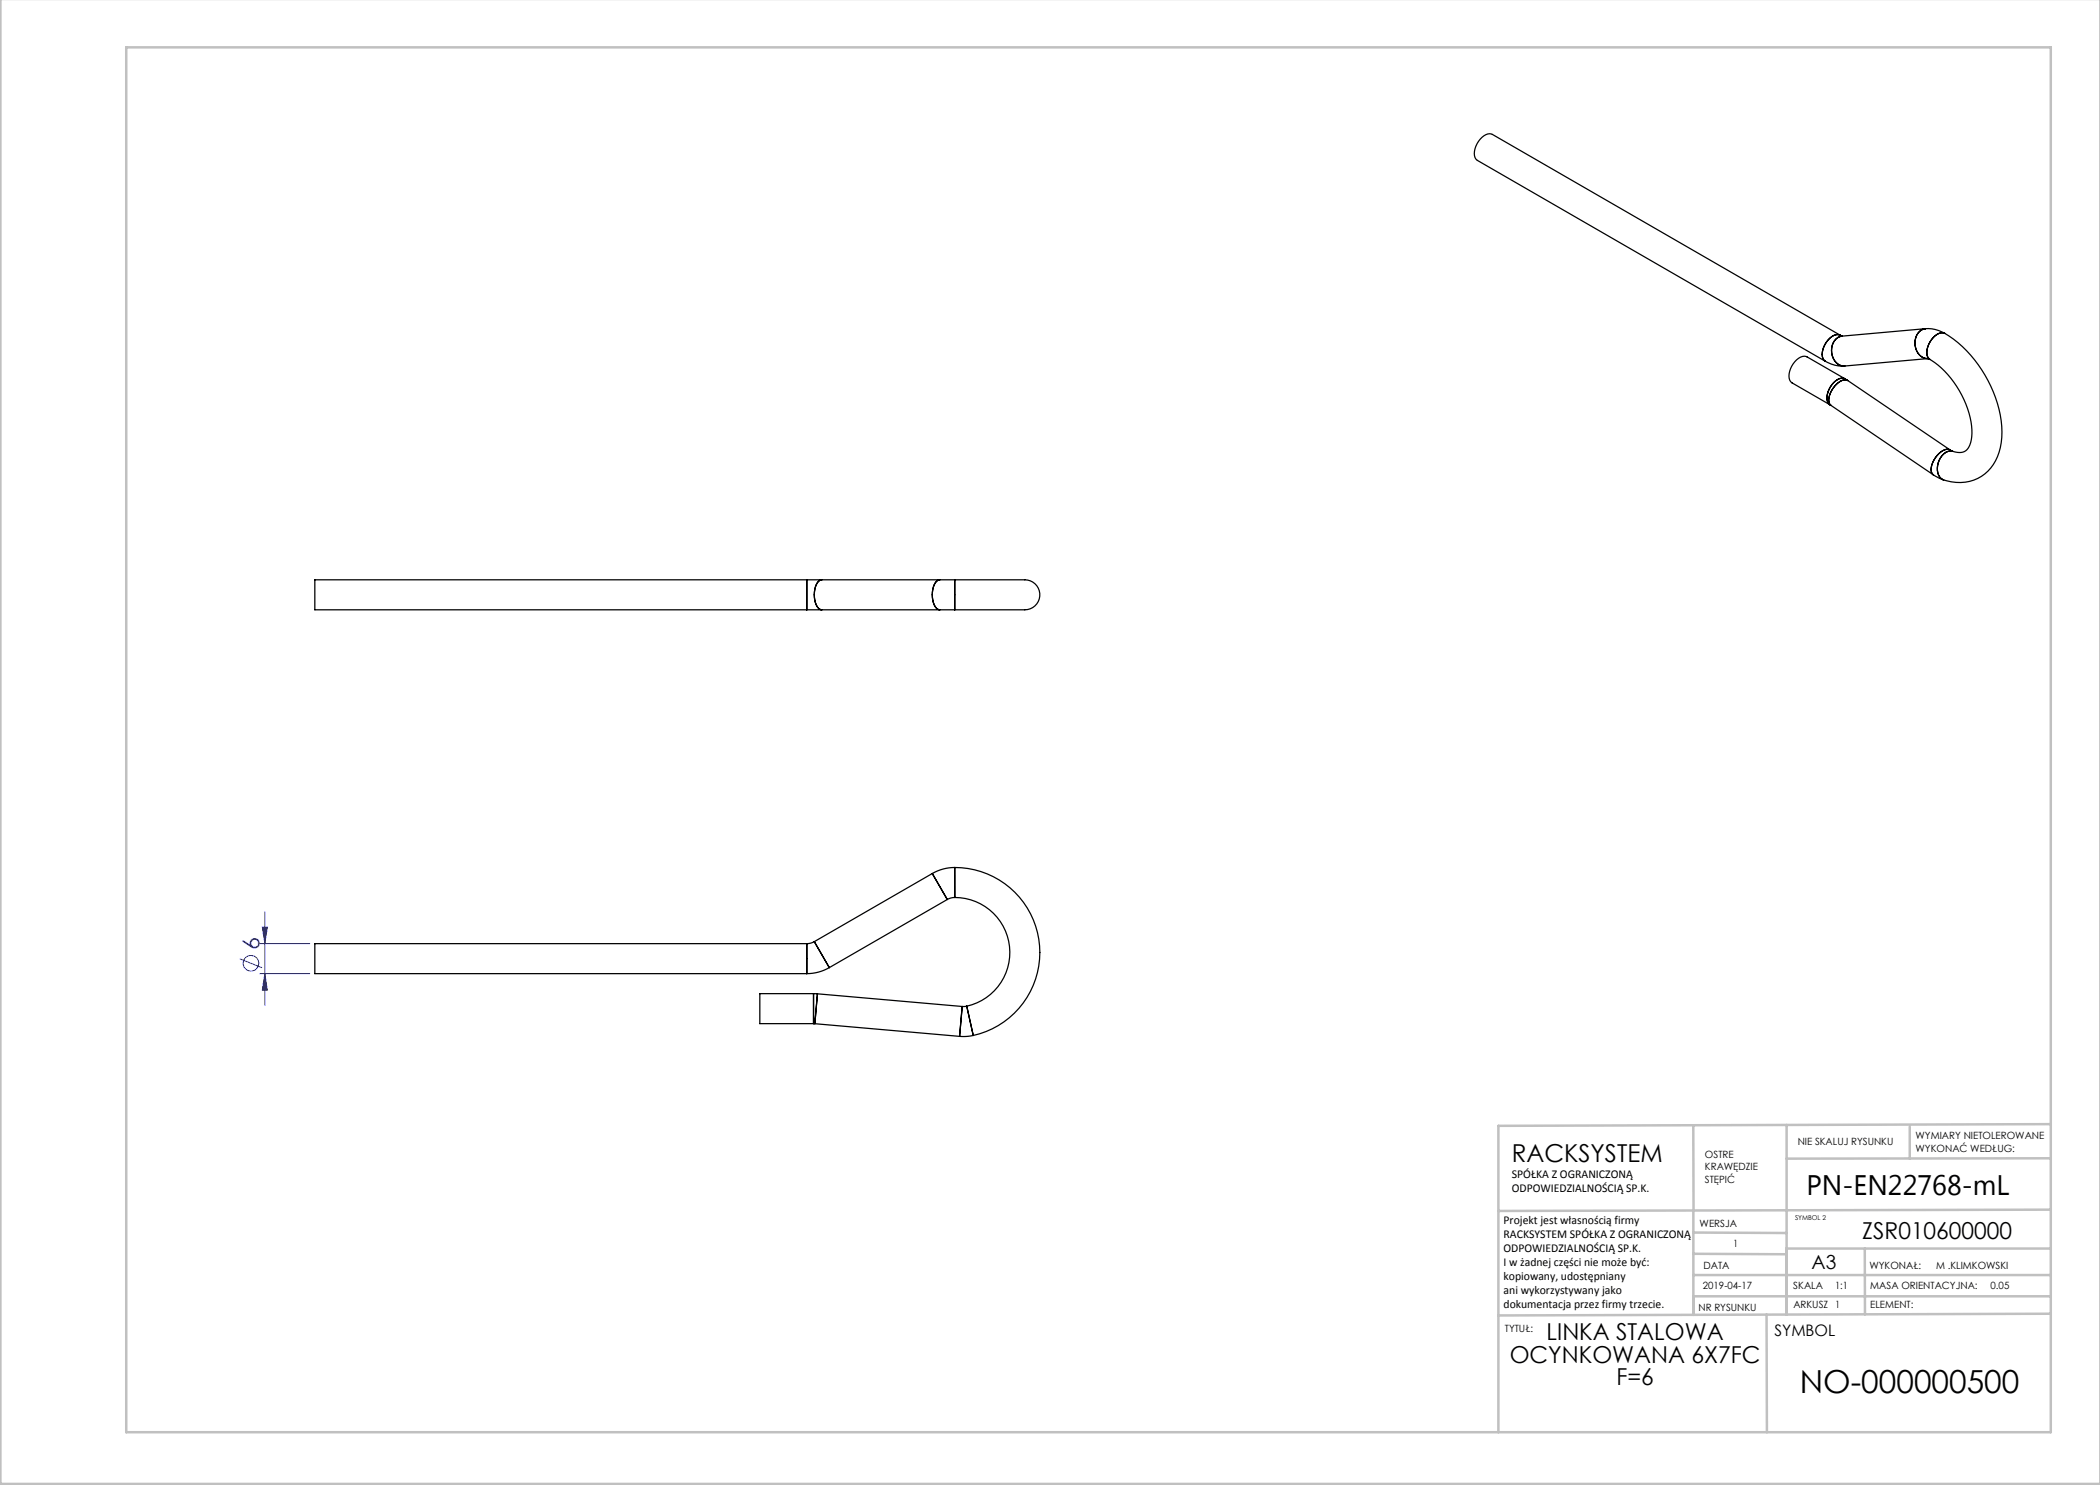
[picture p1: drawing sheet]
<svg xmlns="http://www.w3.org/2000/svg" width="420mm" height="297mm" viewBox="0 0 420 297" stroke-linecap="round" stroke-linejoin="round" font-family="sans-serif">
<g fill="none" stroke="#00f" stroke-width=".2">
<path d="M48 191.8l4.4 1.7M52 188.7h10M52 194.7h10M52.5 185.4h1l-.5 3.3zM53 182.4v18.7M53 194.7l.5 3.3h-1z"/>
<circle cx="50.2" cy="192.7" r="1.56"/>
</g>
<g fill="none" stroke="#c0c0c0" stroke-width=".5">
<path d="M.1 -.1v296.9h419.9M25.2 9.5h385v276.9h-385zM338.7 225.2v16.9M357.3 225v37.9M382 225.4v6.3M410.1 224.8l-110.4 .4v61.2M410.1 231.7h-52.8M338.7 259.3h71.5M338.7 255h71.5M338.7 250.8l18.6 .1M338.7 246.5l18.6 .1M338.7 242.1v20.9"/>
<path d="M373 249.7v13.2M410.1 241.9l-110.4 .3M410.2 249.7h-52.9v13.2M353.3 262.9l.1 23.5M410.2 262.7l-110.5 .4"/>
</g>
<path d="M52.5 185.4h1l-.5 3.3zM53 194.7l.5 3.3h-1z" fill="#00f"/>
<g fill="none" stroke="#000" stroke-width=".25">
<path d="M365.1 72.2l.4 .3a6.5 6.5 0 0 0 3.4 .7M368 67a2.41 2.41 0 0 0-2.7 1.4 3.3 3.3 0 0 0-.5 3.6l.3 .2M368.1 67.1l.4 .1M368.1 67.1a2.41 2.41 0 0 0-2.8 1.3 3.3 3.3 0 0 0-.5 3.6l.3 .2M368.1 67.1l-69.6-40.2a2.41 2.41 0 0 0-2.8 1.4 3.3 3.3 0 0 0-.5 3.5l69.9 40.4M368.4 67.2a2.99 2.99 0 0 0-1.7 4.5 2.4 2.4 0 0 0 2.2 1.5M369 75.8l.6 .3M369 75.8a2.22 2.22 0 0 0-2.6 1.1 3.7 3.7 0 0 0-.8 3.7l.4 .4M369 75.8l-7.6-4.4a2.41 2.41 0 0 0-2.8 1.4 3.3 3.3 0 0 0-.5 3.5l7.9 4.7M369.6 76.1a2.27 2.27 0 0 0-2.7 1.2 3.7 3.7 0 0 0-1 3.4l.3 .4M369.6 76.1l20.4 13.9M385.1 65.7a6.6 6.6 0 0 1 3.9 1"/>
<path d="M385.1 65.7a2.99 2.99 0 0 0-1.8 4.5 2.4 2.4 0 0 0 2.3 1.5M385.1 65.7l-16.7 1.5M385.6 71.7l.4 .2M385.6 71.7l-16.7 1.5M386 71.9a18.8 18.8 0 0 1 8.4 14.8 4 4 0 0 1-1.5 3.6l-1 .2-1.3-.2M389 66.7a2.22 2.22 0 0 0-2.6 1.2 3.7 3.7 0 0 0-.8 3.6l.4 .4M389 66.7a24.9 24.9 0 0 1 11.4 19.7 9.7 9.7 0 0 1-4.8 9.3 9 9 0 0 1-6.9 .3M366 81l.2 .1M366.2 81.1l20.5 13.9M386.7 95l2 1M390 90a2.27 2.27 0 0 0-2.6 1.1 3.7 3.7 0 0 0-1 3.5l.3 .4M390 90l.6 .3"/>
<path d="M390.5 90.3a2.84 2.84 0 0 0-3 2.7 2.42 2.42 0 0 0 1.2 3M390.6 90.3a2.83 2.83 0 0 0-3.1 2.7 2.43 2.43 0 0 0 1.2 3M161.4 116h3M161.4 116v6M161.4 116h-98.4v6h98.4M164.4 116a2.27 2.27 0 0 0-1.5 2.4 3.8 3.8 0 0 0 1 3.4l.5 .2M164.4 116h23.6M188 116h2.9M188 116a2.27 2.27 0 0 0-1.5 2.4 3.8 3.8 0 0 0 1 3.4l.5 .2M190.9 116h12.8a4.8 4.8 0 0 1 3.3 .7 3.1 3.1 0 0 1 .6 3.8 3.1 3.1 0 0 1-3.5 1.5h-13.2M190.9 116v6M161.4 122h3"/>
<path d="M164.4 122h23.6M188 122h2.9M186.5 174.7l3 5.2M186.5 174.7l-23.6 13.6M189.5 179.9l-23.6 13.6M190.9 173.5a17 17 0 0 1 17 15.1 17 17 0 0 1-13.3 18.5M190.9 173.5a9 9 0 0 0-4.4 1.2M190.9 173.5l.1 6M191 179.5a11 11 0 0 1 10.9 9.8 11 11 0 0 1-8.6 11.9M191 179.5l-.8 .1-.7 .3M161.4 188.7v6M161.4 188.7h-98.4v6h98.4"/>
<path d="M162.7 198.7l.8 .1M162.7 198.7v6M162.7 198.7h-10.7v6h10.7M162.9 188.3l-.8 .3-.7 .1M162.9 188.3l3 5.2M163.5 198.8l-.5 5.9M163.5 198.8l28.9 2.5M165.9 193.5a9 9 0 0 1-4.5 1.2M162.7 204.7h.3M163 204.7l28.9 2.6M192.4 201.3l-.5 6M193.3 201.2l-.9 .1"/>
<path d="M193.3 201.2l1.3 5.9M194.6 207.1l-1.3 .2h-1.4"/>
</g>
<text font-size="6.3" x="360" y="278.5">NO-000000500</text>
<text font-size="5.6" x="361.3" y="239.1">PN-EN22768-mL</text>
<text font-size="4.9" x="302.4" y="232.4">RACKSYSTEM</text>
<text font-size="4.7" fill="#00f" x="51.9" y="190.1" transform="rotate(-90 51.9 190.1)">6</text>
<g font-size="4.7">
<text x="372.5" y="247.8">ZSR010600000</text>
<text x="309.3" y="268.1">LINKA STALOWA</text>
<text x="301.9" y="272.6">OCYNKOWANA 6X7FC</text>
<text x="323.3" y="277.1">F=6</text>
</g>
<text font-size="3.9" x="362.3" y="253.8">A3</text>
<text font-size="3.2" x="354.9" y="267.2">SYMBOL</text>
<g font-size="2.4">
<text x="302.4" y="235.6">SPÓŁKA Z OGRANICZONĄ</text>
<text x="302.4" y="238.4">ODPOWIEDZIALNOŚCIĄ SP.K.</text>
<text x="300.7" y="244.7">Projekt jest własnością firmy</text>
<text x="300.7" y="247.5">RACKSYSTEM SPÓŁKA Z OGRANICZONĄ</text>
<text x="300.7" y="250.3">ODPOWIEDZIALNOŚCIĄ SP.K.</text>
<text x="300.7" y="253.1">I w żadnej części nie może być:</text>
<text x="300.7" y="256">kopiowany, udostępniany</text>
<text x="300.7" y="258.8">ani wykorzystywany jako</text>
<text x="300.7" y="261.6">dokumentacja przez firmy trzecie.</text>
</g>
<g font-size="2">
<text x="383.1" y="227.9">WYMIARY NIETOLEROWANE</text>
<text x="341" y="231.6">OSTRE</text>
<text x="359.5" y="228.9">NIE SKALUJ RYSUNKU</text>
<text x="383.1" y="230.4">WYKONAĆ WEDŁUG:</text>
<text x="341" y="234.1">KRAWĘDZIE</text>
<text x="341" y="236.6">STĘPIĆ</text>
<text x="339.9" y="245.4">WERSJA</text>
<text x="346.6" y="249.5">1</text>
<text x="340.6" y="257.7">2019-04-17</text>
<text x="340.7" y="253.8">DATA</text>
<text x="358.7" y="257.7">SKALA</text>
<text x="367" y="257.7">1:1</text>
<text x="373.9" y="253.8">WYKONAŁ:</text>
<text x="374.1" y="257.7">MASA ORIENTACYJNA:</text>
<text x="387.2" y="253.8">M .KLIMKOWSKI</text>
<text x="398.1" y="257.7">0.05</text>
<text x="339.7" y="262.3">NR RYSUNKU</text>
<text x="358.7" y="261.7">ARKUSZ 1</text>
<text x="374.1" y="261.7">ELEMENT:</text>
<text x="301" y="266.4">TYTUŁ:</text>
</g>
<text font-size="1.3" x="359" y="244">SYMBOL 2</text>
</svg>
